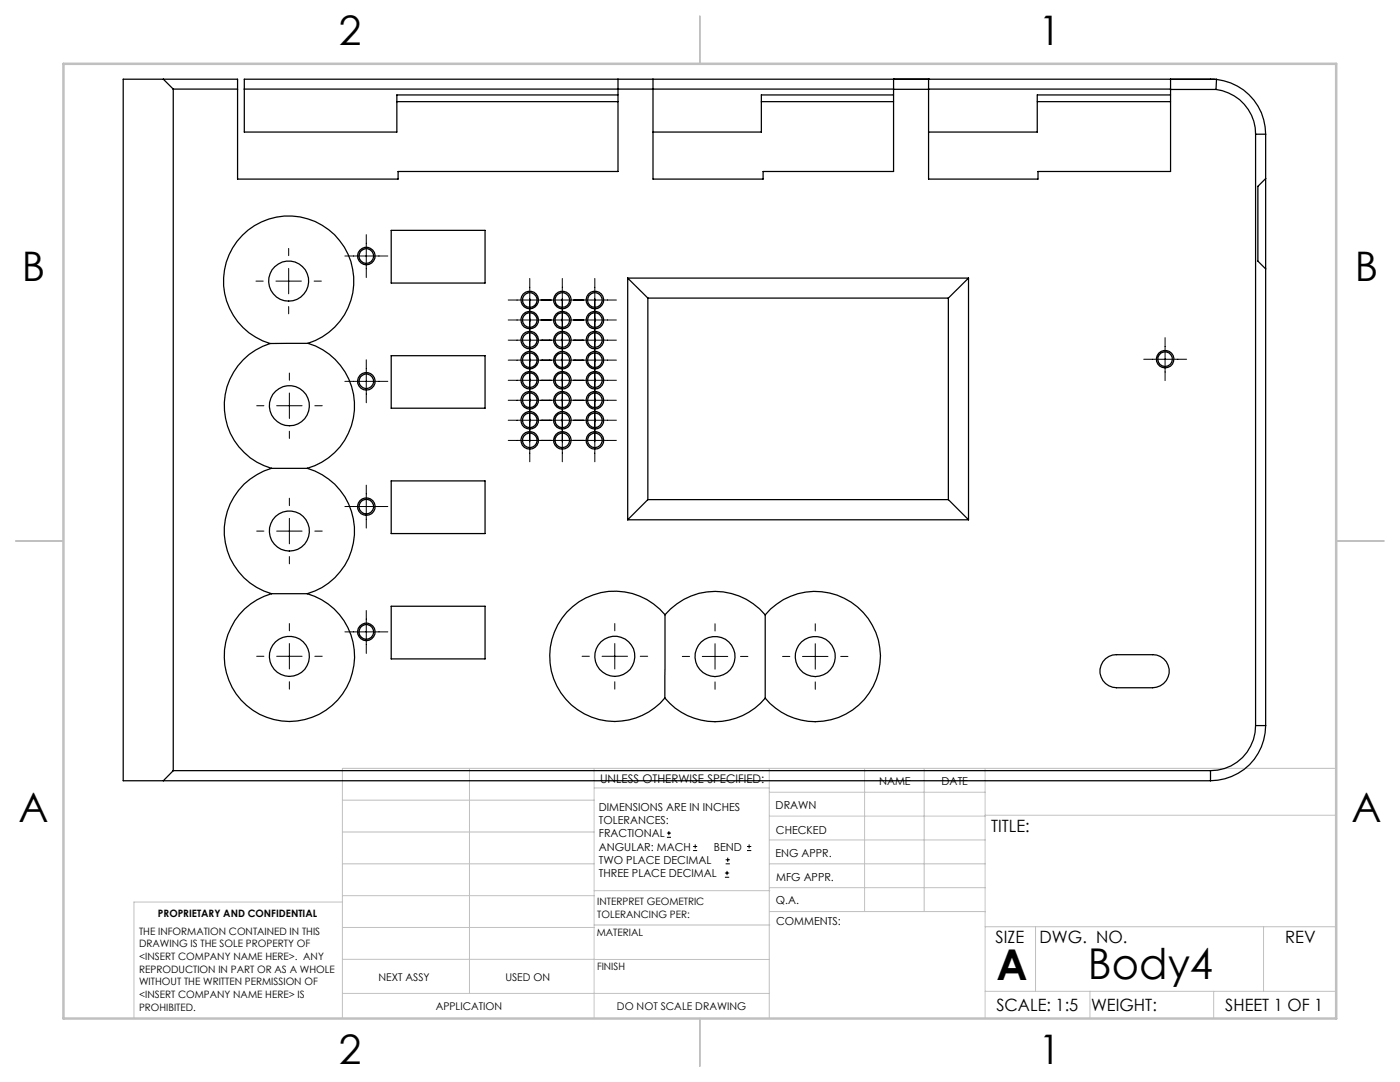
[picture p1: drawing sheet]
<svg xmlns="http://www.w3.org/2000/svg" width="279mm" height="216mm" viewBox="0 0 279 216" stroke-linecap="round" stroke-linejoin="round" font-family="sans-serif">
<g fill="none" stroke="#000" stroke-width=".2">
<path d="M51.1 56.1h1.4M55.1 56.1h5M57.6 49.6v1.4M57.6 53.6v5M62.7 56.1h1.4M68.8 51.1h8.6M73.1 46.8v8.6M101.4 59.9h21.6M105.7 55.6v36.5M112.2 55.6v36.5M118.7 55.6v36.5M57.6 61.2v1.4"/>
<path d="M57.7 74.4v1.5M57.7 78.4v5.1M68.8 76.1h8.6M73.1 71.8v8.6M101.4 79.9h21.6M101.4 75.9h21.6M101.4 71.9h21.6M101.4 67.9h21.6M101.4 63.9h21.6M228.2 71.7h8.6M232.5 67.4v8.6M51.2 81h1.5"/>
<path d="M55.2 81h5.1M57.7 86v1.5M57.7 99.4v1.5M62.8 81h1.5M73.1 96.8v8.6M101.4 83.9h21.6M101.4 87.9h21.6M51.2 106h1.5M55.2 106h5.1M57.7 103.4v5.1M57.7 111.1v1.4M62.8 106h1.5"/>
<path d="M68.8 101.1h8.6M51.2 131h1.5M55.2 131h5.1M57.7 124.4v1.5M57.7 128.4v5.1M57.7 136v1.5M62.8 131h1.5M68.8 126.1h8.6M73.1 121.8v8.6M116.2 131h1.4M120.2 131h5M122.7 124.4v1.5"/>
<path d="M122.7 128.4v5.1M122.7 136v1.5M127.8 131h1.5M136.2 131h1.4M140.2 131h5M142.7 124.5v1.4M142.7 128.4v5.1M142.7 136.1v1.4M147.8 131h1.5M156.2 131h1.4M160.2 131h5M162.7 124.5v1.4"/>
<path d="M162.7 128.4v5.1M162.7 136.1v1.4M167.8 131h1.4M133.1 167.1h.8M133.1 166.2h.8M133.5 165.8v.9M138.3 169.7h.8M138.3 168.9h.8M138.7 168.5v.8M144.7 175h.8M144.7 174.2h.8M144.8 172.4h.9"/>
<path d="M144.8 171.6h.9M145.1 173.8v.8M145.2 171.1v.9M149.1 169.7h.8M149.1 168.9h.8M149.5 168.5v.8"/>
</g>
<g fill="none" stroke="#c0c0c0" stroke-width=".2">
<path d="M68.3 159.7h50.3M93.7 153.3v44.9M118.6 153.3v49.9M118.6 157.2h34.9M153.5 153.3v49.9M153.5 158.1h43.1M172.5 153.3v28.6M184.4 153.3v28.6M196.6 153.3v49.9M266.7 153.3h-198.4v49.9M68.3 178.7h50.3M68.3 172.4h50.3"/>
<path d="M68.3 166h50.3M68.3 180h-41.6v23.2M118.6 177.7h35M153.5 167.6h43.1M153.5 162.8h43.1M153.5 172.4h43.1M153.5 177.1h43.1M196.6 162.7h70.1M68.3 198.2h85.2M68.3 191.4l85.2 .1M68.3 185.1h50.3M118.6 184.6h35"/>
<path d="M153.6 181.9h43M196.6 197.8h70.1M196.6 184.9h70.1M206.7 184.9v12.9M217.5 197.8v5.4M242.2 197.8v5.4M252.2 184.9v12.9"/>
</g>
<path d="M139.7 3.2v9.5M3.1 107.9h9.6M266.7 107.9h9.5M139.7 203.2v9.6" fill="none" stroke="#c0c0c0" stroke-width=".25"/>
<path d="M12.7 12.7h254v190.5h-254z" fill="none" stroke="#c0c0c0" stroke-width=".5"/>
<g fill="none" stroke="#000" stroke-width=".25">
<path d="M32.6 15.8l2 2M34.6 17.8h12.8M34.6 17.8v136M48.8 17.8h129.5M123.3 15.8v18.4h-43.9v1.5h-32v-19.9h-22.8v140h217M130.3 15.8v19.9h22v-1.5h26v-18.4M178.3 15.8h.1M178.3 17.8h7M178.3 18.9h-26.4v7.5h-21.6M185.3 15.8h.1M185.3 17.8h48.3M185.3 15.8v19.9h21.9v-1.5h26.4v-18.4"/>
<path d="M233.6 17.9h9.1M233.6 18.9h-26.6v7.5h-21.7M241.6 15.8h1.2M242.7 17.9a9 9 0 0 1 7.9 8.9M242.8 15.8a11 11 0 0 1 9.8 11M242.8 15.8h-194v10.6h30.4v-7.5h44.1M242.8 15.8l-.1 2.1M79.2 20.3h44.1M151.9 20.3h26.4M207 20.3h26.6M250.6 26.8v118M250.6 26.8h2"/>
<path d="M252.6 26.8v118M252.6 35.6l-1.6 1.6v14.9l1.6 1.6M78.1 46h18.7v10.5h-18.7zM125.3 55.5v48.2M125.3 55.5l4 4M125.3 55.5h68M129.3 59.5v40.2M129.3 59.5h60M189.3 59.5v40.2M193.3 55.5v48.2M193.3 55.5l-4 4M53.9 68.5a13 13 0 0 0-9.1 12.6 13 13 0 0 0 9.4 12.4"/>
<path d="M61.5 68.5a13 13 0 0 1 9.3 12.5 13 13 0 0 1-9.5 12.5M61.5 68.5h-7.6M61.5 68.5a13 13 0 0 0 6.7-20 13 13 0 0 0-21.2 .1 13 13 0 0 0 6.9 19.9M78.1 71h18.7v10.5h-18.7zM54.2 93.5h7.1M54.2 93.5a13 13 0 0 0-9.5 12.5 13 13 0 0 0 9.5 12.5M61.3 93.5a13 13 0 0 1 9.5 12.5 13 13 0 0 1-9.5 12.5M78.1 96h18.7v10.5h-18.7zM129.3 99.7l-4 4M129.3 99.7h60M189.3 99.7l4 4M54.2 118.5h7.1"/>
<path d="M54.2 118.5a13 13 0 0 0-7.1 20 13 13 0 0 0 21.3 0 13 13 0 0 0-7.1-20M125.3 103.7h68M78.1 121h18.7v10.5h-18.7zM132.7 139.3a13 13 0 0 0 20 0M132.7 122.7v16.6M132.7 122.7a13 13 0 0 1 20 0M132.7 122.7a13 13 0 0 0-18.9-1.2 13 13 0 0 0 0 18.9 13 13 0 0 0 18.9-1.1M152.7 122.7a13 13 0 0 1 18.9-1.2 13 13 0 0 1 0 19 13 13 0 0 1-18.9-1.2M152.7 122.7v16.6M220.6 131.4l1.4-.7 .8-.1h7.2a3.3 3.3 0 0 1 3.4 3.3 3.3 3.3 0 0 1-3.4 3.3h-7.2a3.3 3.3 0 0 1-3.1-2.1 3.3 3.3 0 0 1 .9-3.7zM34.6 153.8h207M34.6 153.8l-2 2"/>
<path d="M241.6 153.8v2M250.6 144.8a8.9 8.9 0 0 1-9 9M250.6 144.8h2M252.6 144.8a11 11 0 0 1-11 11"/>
<circle cx="57.6" cy="56.1" r="4"/>
<circle cx="73.1" cy="51.1" r="1.46"/>
<circle cx="73.1" cy="51.1" r="1.75"/>
<circle cx="105.7" cy="59.9" r="1.76"/>
<circle cx="105.7" cy="59.9" r="1.46"/>
<circle cx="112.2" cy="59.9" r="1.46"/>
<circle cx="112.2" cy="59.9" r="1.76"/>
<circle cx="118.7" cy="59.9" r="1.76"/>
<circle cx="118.7" cy="59.9" r="1.45"/>
<circle cx="73.1" cy="76.1" r="1.75"/>
<circle cx="73.1" cy="76.1" r="1.45"/>
<circle cx="105.7" cy="79.9" r="1.76"/>
<circle cx="105.7" cy="75.9" r="1.75"/>
<circle cx="105.7" cy="67.9" r="1.75"/>
<circle cx="105.7" cy="63.9" r="1.75"/>
<circle cx="105.7" cy="63.9" r="1.46"/>
<circle cx="105.7" cy="75.9" r="1.46"/>
<circle cx="105.7" cy="71.9" r="1.75"/>
<circle cx="105.7" cy="67.9" r="1.46"/>
<circle cx="105.7" cy="79.9" r="1.46"/>
<circle cx="105.7" cy="71.9" r="1.47"/>
<circle cx="112.2" cy="63.9" r="1.46"/>
<circle cx="112.2" cy="75.9" r="1.46"/>
<circle cx="112.2" cy="67.9" r="1.46"/>
<circle cx="112.2" cy="79.9" r="1.46"/>
<circle cx="112.2" cy="71.9" r="1.47"/>
<circle cx="112.2" cy="79.9" r="1.76"/>
<circle cx="112.2" cy="67.9" r="1.75"/>
<circle cx="112.2" cy="63.9" r="1.75"/>
<circle cx="112.2" cy="75.9" r="1.75"/>
<circle cx="112.2" cy="71.9" r="1.75"/>
<circle cx="118.7" cy="75.9" r="1.45"/>
<circle cx="118.7" cy="63.9" r="1.45"/>
<circle cx="118.7" cy="79.9" r="1.76"/>
<circle cx="118.7" cy="63.9" r="1.75"/>
<circle cx="118.7" cy="75.9" r="1.75"/>
<circle cx="118.7" cy="67.9" r="1.75"/>
<circle cx="118.7" cy="79.9" r="1.45"/>
<circle cx="118.7" cy="67.9" r="1.45"/>
<circle cx="118.7" cy="71.9" r="1.46"/>
<circle cx="118.7" cy="71.9" r="1.75"/>
<circle cx="232.5" cy="71.7" r="1.46"/>
<circle cx="232.5" cy="71.7" r="1.75"/>
<circle cx="57.7" cy="81" r="4"/>
<circle cx="105.7" cy="87.9" r="1.75"/>
<circle cx="105.7" cy="87.9" r="1.46"/>
<circle cx="105.7" cy="83.9" r="1.75"/>
<circle cx="105.7" cy="83.9" r="1.47"/>
<circle cx="112.2" cy="87.9" r="1.46"/>
<circle cx="112.2" cy="83.9" r="1.47"/>
<circle cx="112.2" cy="87.9" r="1.75"/>
<circle cx="112.2" cy="83.9" r="1.75"/>
<circle cx="118.7" cy="87.9" r="1.45"/>
<circle cx="118.7" cy="87.9" r="1.75"/>
<circle cx="118.7" cy="83.9" r="1.46"/>
<circle cx="118.7" cy="83.9" r="1.75"/>
<circle cx="57.7" cy="106" r="4"/>
<circle cx="73.1" cy="101.1" r="1.45"/>
<circle cx="73.1" cy="101.1" r="1.75"/>
<circle cx="57.7" cy="131" r="4"/>
<circle cx="73.1" cy="126.1" r="1.46"/>
<circle cx="73.1" cy="126.1" r="1.75"/>
<circle cx="122.7" cy="131" r="4"/>
<circle cx="142.7" cy="131" r="4"/>
<circle cx="162.7" cy="131" r="4"/>
</g>
<g font-size="8.5">
<text x="198.9" y="195.5">A</text>
<text x="217.1" y="195.4">Body4</text>
</g>
<g font-size="8.1">
<text x="67.6" y="8.9">2</text>
<text x="207.3" y="8.9">1</text>
<text x="4.4" y="56.1">B</text>
<text x="270.4" y="56.1">B</text>
<text x="3.7" y="164.1">A</text>
<text x="269.7" y="164.1">A</text>
<text x="67.6" y="212.4">2</text>
<text x="207.3" y="212.4">1</text>
</g>
<g font-size="3.4">
<text x="197.8" y="166">TITLE:</text>
<text x="198.7" y="188.1">SIZE</text>
<text x="207.5" y="188.1">DWG. NO.</text>
<text x="256.5" y="188.2">REV</text>
<text x="198.8" y="201.7">SCALE: 1:5</text>
<text x="217.7" y="201.8">WEIGHT:</text>
<text x="244.5" y="201.7">SHEET 1 OF 1</text>
</g>
<text font-size="2.4" x="119.8" y="156.2">UNLESS OTHERWISE SPECIFIED:</text>
<g font-size="2.2">
<text x="119.5" y="161.8">DIMENSIONS ARE IN INCHES</text>
<text x="154.8" y="161.4">DRAWN</text>
<text x="175.4" y="156.6">NAME</text>
<text x="187.9" y="156.7">DATE</text>
<text x="119.5" y="164.4">TOLERANCES:</text>
<text x="119.5" y="167.1">FRACTIONAL</text>
<text x="154.9" y="166.3">CHECKED</text>
<text x="119.5" y="169.7">ANGULAR: MACH</text>
<text x="119.5" y="172.4">TWO PLACE DECIMAL</text>
<text x="142.5" y="169.7">BEND</text>
<text x="154.8" y="171">ENG APPR.</text>
<text x="119.5" y="175">THREE PLACE DECIMAL</text>
<text x="154.9" y="175.7">MFG APPR.</text>
<text x="154.9" y="180.4">Q.A.</text>
<text x="154.9" y="184.6">COMMENTS:</text>
</g>
<g font-size="2.1">
<text x="75.5" y="195.7">NEXT ASSY</text>
<text x="100.9" y="195.7">USED ON</text>
<text x="86.9" y="201.5">APPLICATION</text>
<text x="123.1" y="201.6">DO NOT SCALE DRAWING</text>
</g>
<g font-size="2">
<text x="31.5" y="182.9">PROPRIETARY AND CONFIDENTIAL</text>
<text x="119.2" y="180.6">INTERPRET GEOMETRIC</text>
<text x="119.2" y="183.1">TOLERANCING PER:</text>
<text x="27.8" y="186.5">THE INFORMATION CONTAINED IN THIS</text>
<text x="27.8" y="189">DRAWING IS THE SOLE PROPERTY OF</text>
<text x="27.8" y="191.6">&lt;INSERT COMPANY NAME HERE&gt;. ANY</text>
<text x="119.1" y="186.7">MATERIAL</text>
<text x="27.8" y="194.1">REPRODUCTION IN PART OR AS A WHOLE</text>
<text x="27.8" y="196.6">WITHOUT THE WRITTEN PERMISSION OF</text>
<text x="119.1" y="193.5">FINISH</text>
<text x="27.8" y="199.1">&lt;INSERT COMPANY NAME HERE&gt; IS</text>
<text x="27.8" y="201.7">PROHIBITED.</text>
</g>
</svg>
